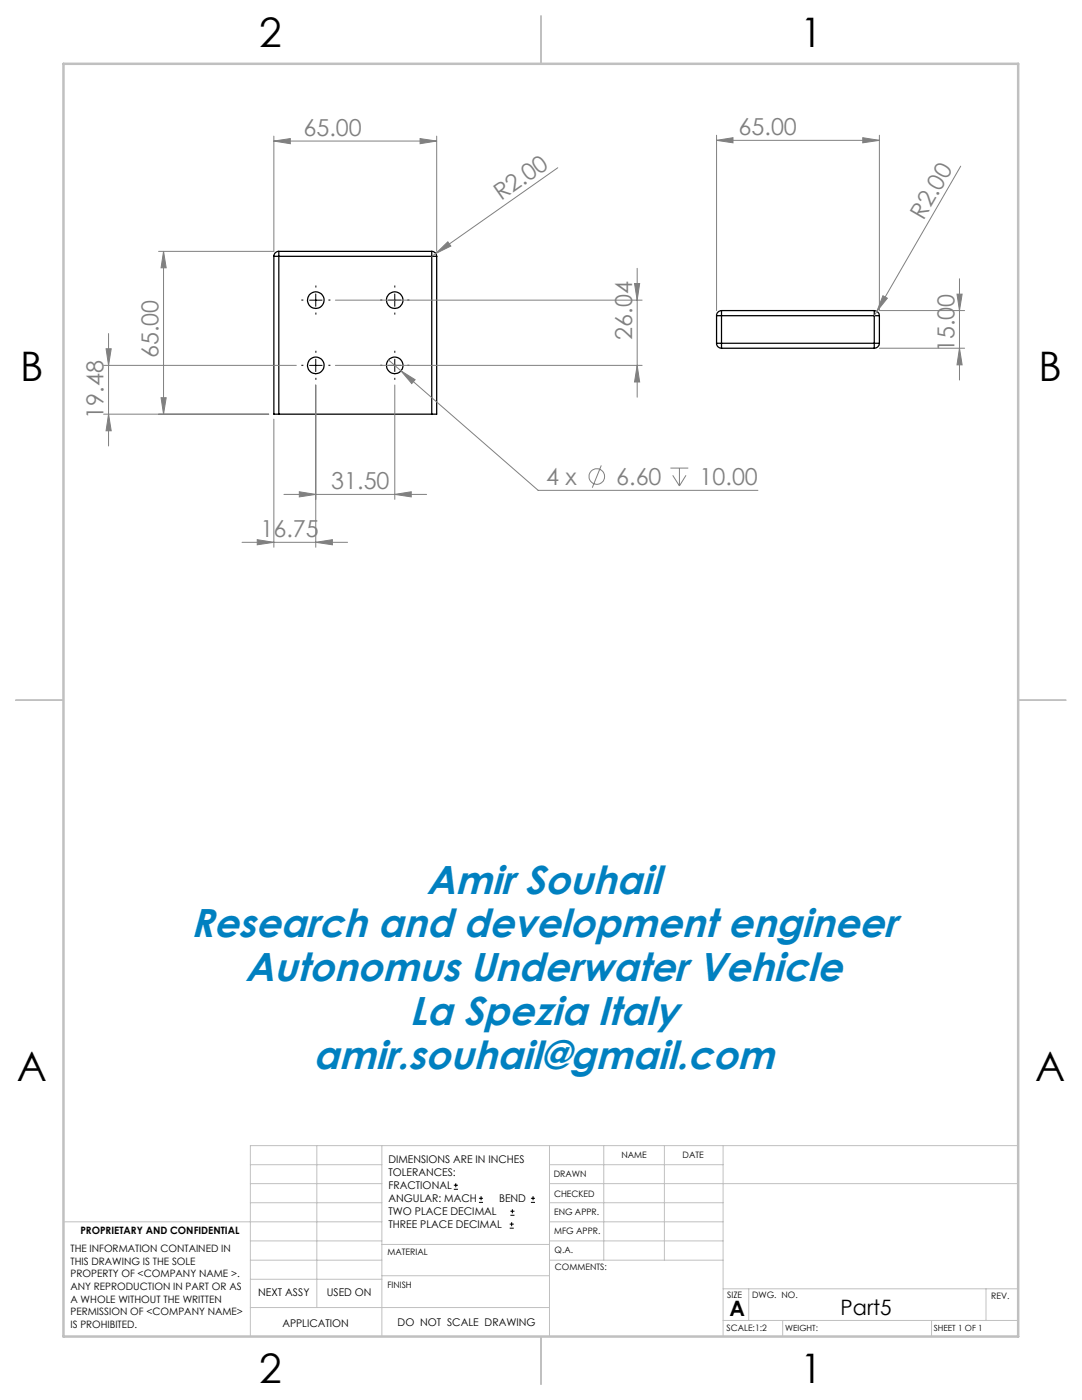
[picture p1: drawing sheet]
<svg xmlns="http://www.w3.org/2000/svg" width="216mm" height="279mm" viewBox="0 0 216 279" stroke-linecap="round" stroke-linejoin="round" font-family="sans-serif">
<g fill="none" stroke="#000" stroke-width=".25">
<path d="M54.6 51.2h1M54.6 51.2v31.5h1M55.6 50.2v1M55.6 50.2a.96 .96 0 0 0-1 1M55.6 51.2v31.5M55.6 51.2h30.5M55.6 50.2h30.5M86.1 51.2h1M86.1 50.2a.96 .96 0 0 1 1 1M86.1 50.2v1M86.1 51.2v31.5M87.1 51.2v31.5h-1"/>
<path d="M143 63h1M143 68.5h1M143 68.5a.96 .96 0 0 0 1 1M143 63v5.5M144 68.5v1M144 62a1.02 1.02 0 0 0-1 1M144 62v1M144 68.5h30.4M144 69.5h30.4M144 63h30.4M144 63v5.5M144 62h30.4"/>
<path d="M174.4 68.5v1M174.4 62v1M174.4 63h1.1M174.4 62a1.09 1.09 0 0 1 1.1 1M174.4 68.5h1.1M174.4 63v5.5M175.5 68.5a1.02 1.02 0 0 1-1.1 1M175.5 63v5.5M55.6 82.7h30.5"/>
<circle cx="63" cy="59.9" r="1.65"/>
<circle cx="78.8" cy="59.9" r="1.65"/>
<circle cx="63" cy="72.9" r="1.65"/>
<circle cx="78.8" cy="72.9" r="1.65"/>
</g>
<g fill="none" stroke="#808080" stroke-width=".2">
<path d="M54.6 28.2l3.3-.5v1zM54.6 27.2v23h-23M54.6 28.2h32.5M83.8 27.7l3.3 .5-3.3 .5zM87.1 27.2v23M111.3 33.5l-24.3 17.1M143 28l3.3-.5v1zM143 27v35M143 28h32.5M172.2 27.5l3.3 .5-3.3 .5zM175.5 27v35h17M191.7 33.2l-16.7 28.9"/>
<path d="M32.6 50.2l.6 3.2h-1.1zM32.6 50.2v32.5M66.9 59.9h61.2M87 50.6l2.4-2.3 .6 .8zM87 50.6l-.9 .6M126.6 56.6h1l-.5 3.3zM127.1 53.6v25.7M176.2 59l.9 .5-2.1 2.6zM191 58.7h1l-.5 3.3zM191.5 55.6v20.2M20.7 72.9h38.4M21.2 69.6h1l-.5 3.3z"/>
<path d="M21.7 66.6v22.4M32.1 79.4h1.1l-.6 3.3zM63 76.8v32.4M66.9 72.9h61.2M77.5 71.8l29.9 26.1h43.8M78.8 76.8v22.9M80 74l2.8 1.8-.6 .8zM127.1 72.9l.5 3.3h-1zM175 62.1l-.6 .9M175.5 69.5h17M191.5 69.5l.5 3.3h-1zM20.7 82.7h32.9"/>
<path d="M21.7 82.7l.5 3.3h-1zM54.6 83.6v25.6M56.7 98.7h28.4M59.7 98.1l3.3 .6-3.3 .5zM78.8 98.7l3.3-.6v1.1zM120 92.9l-1.8 4.4M133.8 93.4h3.5M134.2 94.9l1.4 2.1M135.6 93.4v3.6M136.9 94.9l-1.3 2.1M48.3 108.2h21.1M51.3 107.7l3.3 .5-3.3 .5z"/>
<path d="M63 108.2l3.3-.5v1z"/>
<circle cx="119.1" cy="95.1" r="1.55"/>
</g>
<g fill="none" stroke="#000" stroke-width=".2">
<path d="M61.8 59.9h2.5M63 58.7v2.4M77.5 59.9h2.5M78.8 58.7v2.4M61.8 72.9h2.5M63 71.7v2.5M77.5 72.9h2.5M78.8 71.7v2.5M90.6 237.3h.8M90.6 236.5h.8M90.9 236.1v.9M95.6 240h.8"/>
<path d="M95.6 239.1h.8M96 238.7v.8M105.9 240h.9M105.9 239.1h.9M106.4 238.7v.8M101.7 245.1h.8M101.7 244.3h.8M101.8 242.5h.9M101.8 241.7h.9M102.1 243.9v.8M102.2 241.3v.8"/>
</g>
<g fill="none" stroke="#000" stroke-width=".2" stroke-dasharray="15.2 1.3 1.3 1.3" stroke-linecap="butt">
<path d="M60.5 59.9h-.4M63 57.4v-.4M65.5 59.9h.4M76.3 59.9h-.4M78.8 57.4v-.4M81.3 59.9h.4M60.5 72.9h-.4M63 70.4v-.4M63 75.4v.4M63 62.4v.4M65.5 72.9h.4M76.3 72.9h-.4"/>
<path d="M78.8 70.4v-.4M78.8 75.4v.4M78.8 62.4v.4M81.3 72.9h.4"/>
</g>
<g fill="none" stroke="#c0c0c0" stroke-width=".2">
<path d="M50 232.4h26.2M50 236.2h26.2M63.2 228.6v32.3M76.2 228.6v38.1M109.6 228.6v38.1M109.6 232.4h34.7M109.6 236.2h93.6M120.5 228.6v22.9M132.6 228.6v22.9M144.3 228.6v38.1M203.2 228.6h-153.2v38.1M12.7 243.8h63.5"/>
<path d="M50 251.5h26.2M50 240h26.2M50 247.6h26.2M50 255.3h26.2M76.2 254.6h33.4M76.2 248.4h33.4M109.6 251.5h34.7M109.6 243.8h34.7M109.6 240h34.7M109.6 247.6h34.7M144.3 257.2h58.9M149.4 257.2v6.3"/>
<path d="M196.7 257.2v6.3M50 260.9h59.6M144.3 263.5h58.9M156.2 263.5v3.2M185.9 263.5v3.2"/>
</g>
<path d="M107.9 3.2v9.5M3.1 139.7h9.6M203.2 139.7h9.5M107.9 266.7v9.6" fill="none" stroke="#c0c0c0" stroke-width=".25"/>
<path d="M12.7 12.7h190.5v254h-190.5z" fill="none" stroke="#c0c0c0" stroke-width=".5"/>
<g fill="#808080">
<path d="M80 74l2.8 1.8-.6 .8z"/>
<path d="M87 50.6l2.4-2.3 .6 .8z"/>
<path d="M176.2 59l.9 .5-2.1 2.6z"/>
<path d="M78.8 98.7l3.3-.6v1.1zM59.7 98.1l3.3 .6-3.3 .5zM63 108.2l3.3-.5v1zM51.3 107.7l3.3 .5-3.3 .5zM172.2 27.5l3.3 .5-3.3 .5zM143 28l3.3-.5v1z"/>
<path d="M127.1 72.9l.5 3.3h-1zM126.6 56.6h1l-.5 3.3z"/>
<path d="M32.6 50.2l.6 3.2h-1.1zM32.1 79.4h1.1l-.6 3.3zM21.2 69.6h1l-.5 3.3zM21.7 82.7l.5 3.3h-1zM191 58.7h1l-.5 3.3zM191.5 69.5l.5 3.3h-1z"/>
<path d="M54.6 28.2l3.3-.5v1zM83.8 27.7l3.3 .5-3.3 .5z"/>
</g>
<g font-size="8.1">
<text x="51.7" y="9.3">2</text>
<text x="159.7" y="9.3">1</text>
<text x="4" y="76">B</text>
<text x="207.2" y="76">B</text>
<text x="3.3" y="215.7">A</text>
<text x="206.5" y="215.7">A</text>
<text x="51.7" y="276">2</text>
<text x="159.7" y="276">1</text>
</g>
<g font-size="8" fill="#0080c0">
<text x="85.1" y="178.3">Amir Souhail</text>
<text x="38.1" y="187.1">Research and development engineer</text>
<text x="48.9" y="195.9">Autonomus Underwater Vehicle</text>
<text x="81.7" y="204.6">La Spezia Italy</text>
<text x="62.5" y="213.4">amir.souhail@gmail.com</text>
</g>
<g font-size="4.7" fill="#808080">
<text x="60.6" y="27.1">65.00</text>
<text x="147.4" y="27">65.00</text>
<text x="100" y="40.2" transform="rotate(-35 100 40.2)">R2.00</text>
<text x="184.3" y="44" transform="rotate(-60 184.3 44)">R2.00</text>
<text x="31.6" y="71.4" transform="rotate(-90 31.6 71.4)">65.00</text>
<text x="126.1" y="67.8" transform="rotate(-90 126.1 67.8)">26.04</text>
<text x="190.5" y="70.2" transform="rotate(-90 190.5 70.2)">15.00</text>
<text x="20.7" y="83.5" transform="rotate(-90 20.7 83.5)">19.48</text>
<text x="66.1" y="97.6">31.50</text>
<text x="109" y="96.8">4 x</text>
<text x="123" y="96.8">6.60</text>
<text x="139.6" y="96.8">10.00</text>
<text x="52" y="107.2">16.75</text>
</g>
<g font-size="4.2">
<text x="145.6" y="262.7">A</text>
<text x="167.7" y="262.4">Part5</text>
</g>
<g font-size="2.1">
<text x="77.5" y="232.2">DIMENSIONS ARE IN INCHES</text>
<text x="77.5" y="234.7">TOLERANCES:</text>
<text x="77.5" y="237.3">FRACTIONAL</text>
<text x="77.5" y="239.9">ANGULAR: MACH</text>
<text x="99.6" y="239.9">BEND</text>
<text x="77.5" y="242.5">TWO PLACE DECIMAL</text>
<text x="77.5" y="245.1">THREE PLACE DECIMAL</text>
<text x="51.5" y="258.7">NEXT ASSY</text>
<text x="65.2" y="258.6">USED ON</text>
<text x="56.3" y="264.8">APPLICATION</text>
<text x="79.3" y="264.6">DO NOT SCALE DRAWING</text>
</g>
<g font-size="2">
<text x="14.1" y="249.9">THE INFORMATION CONTAINED IN</text>
<text x="16" y="246.3">PROPRIETARY AND CONFIDENTIAL</text>
<text x="14.1" y="252.4">THIS DRAWING IS THE SOLE</text>
<text x="14.1" y="254.9">PROPERTY OF &lt;COMPANY NAME &gt;.</text>
<text x="14.1" y="257.5">ANY REPRODUCTION IN PART OR AS</text>
<text x="14.1" y="260">A WHOLE WITHOUT THE WRITTEN</text>
<text x="14.1" y="262.5">PERMISSION OF &lt;COMPANY NAME&gt;</text>
<text x="14.1" y="265">IS PROHIBITED.</text>
</g>
<g font-size="1.8">
<text x="124" y="231.1">NAME</text>
<text x="136.2" y="231.1">DATE</text>
<text x="110.5" y="234.8">DRAWN</text>
<text x="110.5" y="238.9">CHECKED</text>
<text x="110.6" y="242.5">ENG APPR.</text>
<text x="77.3" y="250.5">MATERIAL</text>
<text x="110.6" y="246.3">MFG APPR.</text>
<text x="110.7" y="250">Q.A.</text>
<text x="77.3" y="257">FINISH</text>
<text x="110.7" y="253.5">COMMENTS:</text>
<text x="145.1" y="259">SIZE</text>
<text x="150.1" y="259.1">DWG. NO.</text>
<text x="197.8" y="259.2">REV.</text>
<text x="145" y="265.7">SCALE:1:2</text>
</g>
<g font-size="1.7">
<text x="156.7" y="265.7">WEIGHT:</text>
<text x="186.3" y="265.7">SHEET 1 OF 1</text>
</g>
</svg>
